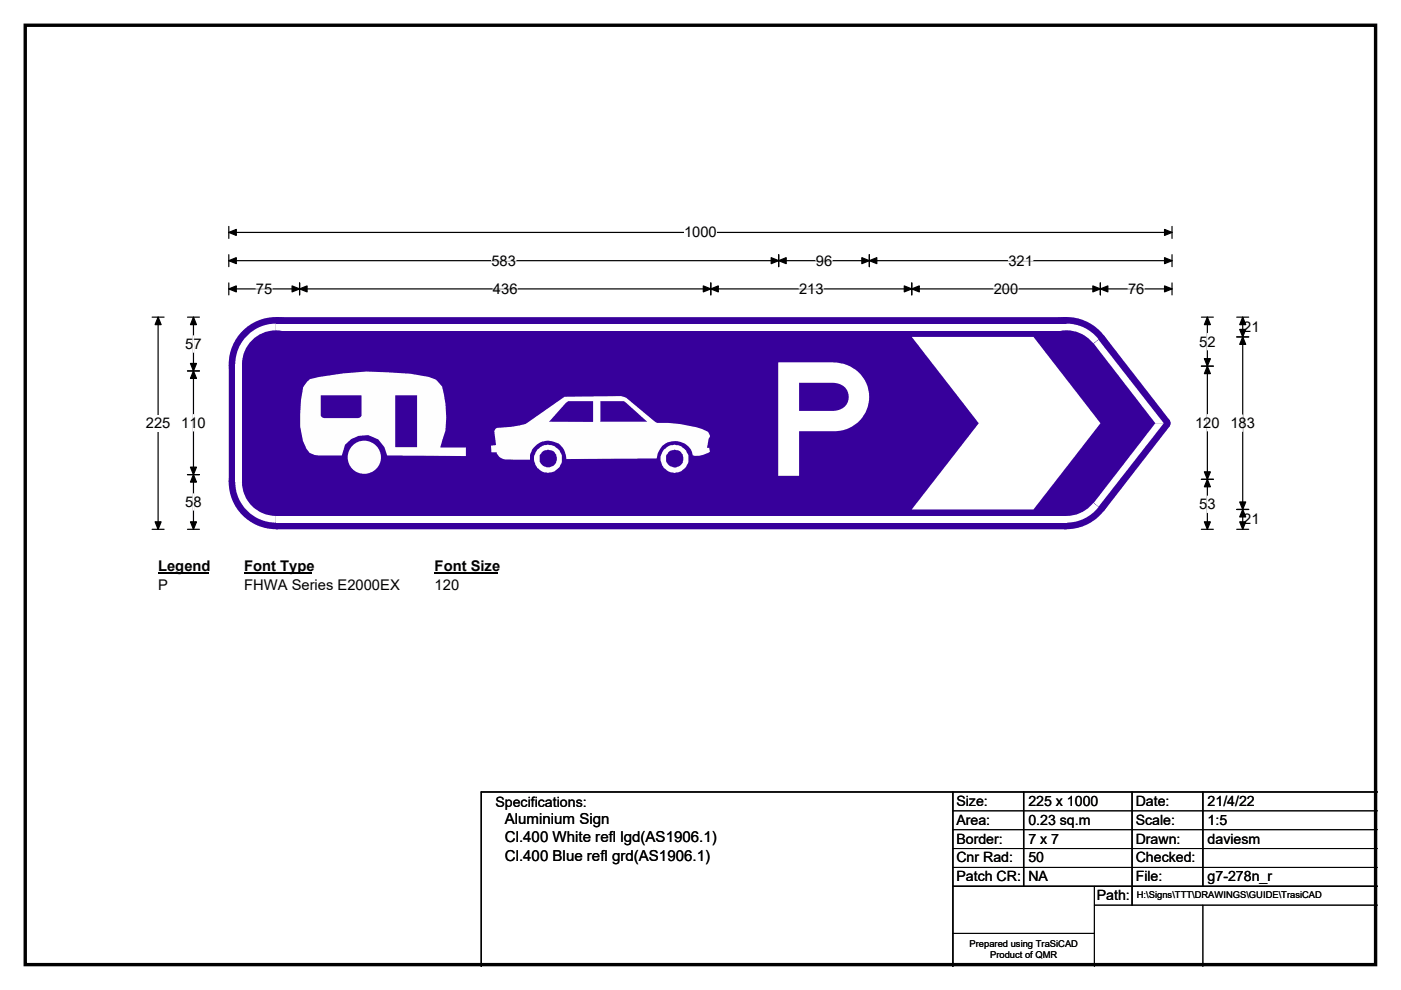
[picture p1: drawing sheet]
<svg xmlns="http://www.w3.org/2000/svg" width="297mm" height="210mm" viewBox="0 0 297 210" stroke-linecap="round" stroke-linejoin="round" font-family="sans-serif">
<path d="M5.4 5.4h286.3v199.2h-286.3z" fill="none" stroke="#000" stroke-width=".72"/>
<path d="M48.5 49.3h200M48.5 48v2.6M248.5 48v2.6" fill="none" stroke="#000" stroke-width=".25"/>
<path d="M48.5 49.3l1.6-.6v1.2zM246.9 48.7l1.6 .6-1.6 .6z" fill="#000" stroke="#000" stroke-width=".25"/>
<path d="M145 47.6h7v3.5h-7z" fill="#fff"/>
<g fill="none" stroke="#000" stroke-width=".25">
<path d="M48.5 55.3h200M48.5 54v2.6M165.1 54v2.6M184.3 54v2.6M248.5 54v2.6M32.3 67.3h2.5M33.5 67.3v45M48.5 60v2.5M48.5 61.3h200M63.5 60v2.5M150.7 60v2.5M193.3 60v2.5"/>
<path d="M233.3 60v2.5M248.5 60v2.5M32.3 112.3h2.5"/>
</g>
<g fill="#000" stroke="#000" stroke-width=".25">
<path d="M48.5 55.3l1.6-.6v1.2zM165.1 55.3l1.6-.6v1.2zM163.5 54.7l1.6 .6-1.6 .6zM182.7 54.7l1.6 .6-1.6 .6zM184.3 55.3l1.6-.6v1.2zM246.9 54.7l1.6 .6-1.6 .6zM33.5 67.3l.7 1.6h-1.3zM48.5 61.3l1.6-.7v1.3zM63.5 61.3l1.6-.7v1.3zM61.9 60.6l1.6 .7-1.6 .6zM149.1 60.6l1.6 .7-1.6 .6zM150.7 61.3l1.6-.7v1.3z"/>
<path d="M191.7 60.6l1.6 .7-1.6 .6zM193.3 61.3l1.6-.7v1.3zM231.7 60.6l1.6 .7-1.6 .6zM233.3 61.3l1.6-.7v1.3zM246.9 60.6l1.6 .7-1.6 .6zM32.9 110.7h1.3l-.7 1.6z"/>
</g>
<path d="M104.2 55.3h5.2M173 55.3h3.4M213.8 55.3h5.2M54.3 61.3h3.4M104.5 61.3h5.2M169.4 61.3h5.2M210.7 61.3h5.2M239.2 61.3h3.4" fill="none" stroke="#fff" stroke-width=".25"/>
<path d="M30.9 88h5.2v3.5h-5.2z" fill="#fff"/>
<g fill="none" stroke="#000" stroke-width=".25">
<path d="M39.7 78.7h2.6M39.7 67.3h2.6M41 67.3v45M254.7 67.3h2.6M254.7 77.7h2.6M256 67.3v45M262.2 67.3h2.5M262.2 71.5h2.5M263.5 67.3v45M39.7 100.7h2.6M39.7 112.3h2.6M254.7 112.3h2.6"/>
<path d="M254.7 101.7h2.6M262.2 112.3h2.5M262.2 108.1h2.5"/>
</g>
<g fill="#000" stroke="#000" stroke-width=".25">
<path d="M41 78.7l.7 1.6h-1.3zM41 67.3l.7 1.6h-1.3zM40.4 77.1h1.3l-.7 1.6zM256 77.7l.6 1.5h-1.2zM256 67.3l.6 1.6h-1.2zM255.4 76.1h1.2l-.6 1.6zM263.5 71.5l.6 1.5h-1.3zM263.5 67.3l.6 1.6h-1.3zM262.8 69.9h1.3l-.6 1.6zM40.4 99.1h1.3l-.7 1.6zM41 100.7l.7 1.6h-1.3zM40.4 110.7h1.3l-.7 1.6z"/>
<path d="M255.4 100.1h1.2l-.6 1.6zM256 101.7l.6 1.6h-1.2zM255.4 110.7h1.2l-.6 1.6zM262.8 106.5h1.3l-.6 1.6zM263.5 108.1l.6 1.5h-1.3zM262.8 110.7h1.3l-.6 1.6z"/>
</g>
<path d="M41 71.2v3.5M256 70.7v3.5M41 87.9v3.5M256 87.9v3.5M263.5 88v3.5M41 104.7v3.5M256 105.2v3.5" fill="none" stroke="#fff" stroke-width=".25"/>
<path d="M33.5 118.3h10.8v3.5h-10.8z" fill="#fff"/>
<path d="M33.5 121.5h10.8" fill="none" stroke="#000" stroke-width=".32"/>
<path d="M51.8 118.3h14.4v3.5h-14.4z" fill="#fff"/>
<path d="M51.8 121.5h14.4" fill="none" stroke="#000" stroke-width=".32"/>
<path d="M92.2 118.3h13.4v3.5h-13.4z" fill="#fff"/>
<path d="M92.2 121.5h13.4" fill="none" stroke="#000" stroke-width=".32"/>
<g fill="#fff">
<path d="M33.5 122.4h2.1v3.5h-2.1z"/>
<path d="M51.8 122.4h32.9v3.5h-32.9z"/>
<path d="M92.2 122.4h5.2v3.5h-5.2z"/>
</g>
<g fill="#37009b">
<path d="M58.5 67.3h167.6l8 3.8 13.9 18.1v1.2l-13.9 18-8 3.9h-167.6l-10-10v-25z" fill-rule="evenodd"/>
<circle cx="58.5" cy="77.2" r="10"/>
<circle cx="58.5" cy="102.2" r="10"/>
<circle cx="226.1" cy="102.2" r="10"/>
<circle cx="247.2" cy="89.8" r="1"/>
<circle cx="226.1" cy="77.2" r="10"/>
</g>
<g fill="#fff">
<path d="M58.5 68.7h167.6v1.4h-167.6z" fill-rule="evenodd"/>
<path d="M52.4 71.2a8.6 8.6 0 0 1 6.1-2.6v8.7l-8.6-.1a8.6 8.6 0 0 1 2.5-6z" fill-rule="evenodd"/>
</g>
<circle cx="58.5" cy="77.2" r="7.2" fill="#37009b"/>
<g fill="#fff">
<path d="M49.9 77.3h1.4v25h-1.4z" fill-rule="evenodd"/>
<path d="M49.9 102.1l8.6 .2v8.5a8.6 8.6 0 0 1-8.6-8.7z" fill-rule="evenodd"/>
</g>
<circle cx="58.5" cy="102.2" r="7.2" fill="#37009b"/>
<g fill="#fff">
<path d="M58.5 109.5h167.6v1.4h-167.6z" fill-rule="evenodd"/>
<path d="M226.1 102.3l6.8 5.2a8.6 8.6 0 0 1-6.9 3.3z" fill-rule="evenodd"/>
</g>
<circle cx="226.1" cy="102.2" r="7.2" fill="#37009b"/>
<g fill="#fff">
<path d="M245 89.8h1.7l-13.8 17.7-1-.8z"/>
<path d="M231.9 72.9l1-.8 13.8 17.7h-1.7z"/>
<path d="M226 68.6a8.6 8.6 0 0 1 6.9 3.4l-6.8 5.3z" fill-rule="evenodd"/>
</g>
<circle cx="226.1" cy="77.2" r="7.2" fill="#37009b"/>
<path d="M193.3 71.5h25.8l14.2 18.3-14.2 18.3h-25.8l14.2-18.3z" fill-rule="evenodd" fill="#fff"/>
<g fill="#fefefe">
<path d="M105.2 90.9l3.2-.4 3.1-.6 8.2-5.7 12-.2 .6 .2 .5 .2 6.5 5.3a24.9 24.9 0 0 1 10.8 1.9l.4 .9-.2 .5-.4 2h.5l.1 .8-.5 .3a4.7 4.7 0 0 1-3.1 .5 3.8 3.8 0 0 0-3.8-3.1 3.8 3.8 0 0 0-3.7 3.1l-.2 .6-19.1 .2a3.8 3.8 0 0 0-2.4-3.7 3.8 3.8 0 0 0-4.2 .9l-.7 .8a3.3 3.3 0 0 0-.4 2.1h-5.3a2.2 2.2 0 0 1-1.8-1.6h-1.1l-.1-1.4 1.1-.1-.4-2.9zM127.3 85.1h5l4.9 4.4h-9.9zM119.9 85.5l.6-.4h5.2v4.4h-9.3z" fill-rule="evenodd"/>
<path d="M65.1 81l.6-.6a61.4 61.4 0 0 1 21.3-1.1l3.9 .6a4.2 4.2 0 0 1 3.2 3.9l.3 1.9 .2 2.9-.2 2.7-1.1 3.6h5.5v1.8l-16.7-.1a4.9 4.9 0 0 0-3.7-4.2 4.9 4.9 0 0 0-5.3 1.9l-.6 2.3-5.8-.1-1-.4-.7-.9-.8-1.7-.6-3.1v-2.5l.2-3 .5-2.8zM68 83.8h8.6v4.3a.79 .79 0 0 1-.8 .6h-6.9a.82 .82 0 0 1-.9-.6zM83.8 83.8h4.6v11h-4.6z" fill-rule="evenodd"/>
<path d="M113.2 97.3a3 3 0 0 1 6 0 3 3 0 0 1-6 0zM114.4 97.3a1.87 1.87 0 0 1 3.7 0 1.87 1.87 0 0 1-3.7 0z" fill-rule="evenodd"/>
<path d="M140 97.3a3 3 0 0 1 6 0 3 3 0 0 1-6 0zM141.2 97.3a1.9 1.9 0 0 1 3.8 0 1.9 1.9 0 0 1-3.8 0z" fill-rule="evenodd"/>
<circle cx="77.2" cy="97" r="3.5"/>
</g>
<path d="M202 168v37M217 168v20M240 168v24M255 168v20M292 168h-190v37M202 188h90" fill="none" stroke="#000" stroke-width=".3"/>
<path d="M202 172h90M202 176h90M202 180h90M202 184h90M202 198h30M232 192h60M232 188v17M255 192v13" fill="none" stroke="#000" stroke-width=".21"/>
<text font-size="33.4" fill="#fff" x="161.9" y="100.9">P</text>
<g font-size="3.2">
<text x="107" y="178.7">Cl.400 White refl lgd(AS1906.1)</text>
<text x="107" y="174.9">Aluminium Sign</text>
<text x="107" y="182.5">Cl.400 Blue refl grd(AS1906.1)</text>
</g>
<g font-size="3.1">
<text x="145" y="50.4">1000</text>
<text x="104.2" y="56.3">583</text>
<text x="173" y="56.3">96</text>
<text x="213.8" y="56.3">321</text>
<text x="54.3" y="62.3">75</text>
<text x="104.5" y="62.3">436</text>
<text x="169.4" y="62.3">213</text>
<text x="210.7" y="62.3">200</text>
<text x="239.2" y="62.3">76</text>
<text x="263.6" y="70.4">21</text>
<text x="39.3" y="74">57</text>
<text x="254.3" y="73.5">52</text>
<text x="30.9" y="90.8">225</text>
<text x="38.4" y="90.7">110</text>
<text x="253.4" y="90.7">120</text>
<text x="260.9" y="90.8">183</text>
<text x="39.3" y="107.5">58</text>
<text x="254.3" y="108">53</text>
<text x="263.6" y="111.2">21</text>
<text x="33.5" y="121.1">Legend</text>
<text x="33.5" y="125.2">P</text>
<text x="51.8" y="121.1">Font Type</text>
<text x="51.8" y="125.2">FHWA Series E2000EX</text>
<text x="92.2" y="121.1">Font Size</text>
<text x="92.2" y="125.2">120</text>
</g>
<g font-size="3">
<text x="105" y="171.2">Specifications:</text>
<text x="202.8" y="170.9">Size:</text>
<text x="218" y="170.9">225 x 1000</text>
<text x="240.8" y="170.9">Date:</text>
<text x="256" y="170.9">21/4/22</text>
<text x="202.8" y="174.9">Area:</text>
<text x="202.8" y="178.9">Border:</text>
<text x="218" y="174.9">0.23 sq.m</text>
<text x="218" y="178.9">7 x 7</text>
<text x="240.8" y="174.9">Scale:</text>
<text x="240.8" y="178.9">Drawn:</text>
<text x="256" y="174.9">1:5</text>
<text x="256" y="178.9">daviesm</text>
<text x="202.8" y="182.9">Cnr Rad:</text>
<text x="218" y="182.9">50</text>
<text x="240.8" y="182.9">Checked:</text>
<text x="202.8" y="186.9">Patch CR:</text>
<text x="218" y="186.9">NA</text>
<text x="232.5" y="190.9">Path:</text>
<text x="240.8" y="186.9">File:</text>
<text x="256" y="186.9">g7-278n_r</text>
</g>
<g font-size="2">
<text x="241" y="190.5">H:\Signs\TTT\DRAWINGS\GUIDE\TrasiCAD</text>
<text x="205.6" y="200.8">Prepared using TraSiCAD</text>
<text x="209.9" y="203.2">Product of QMR</text>
</g>
</svg>
